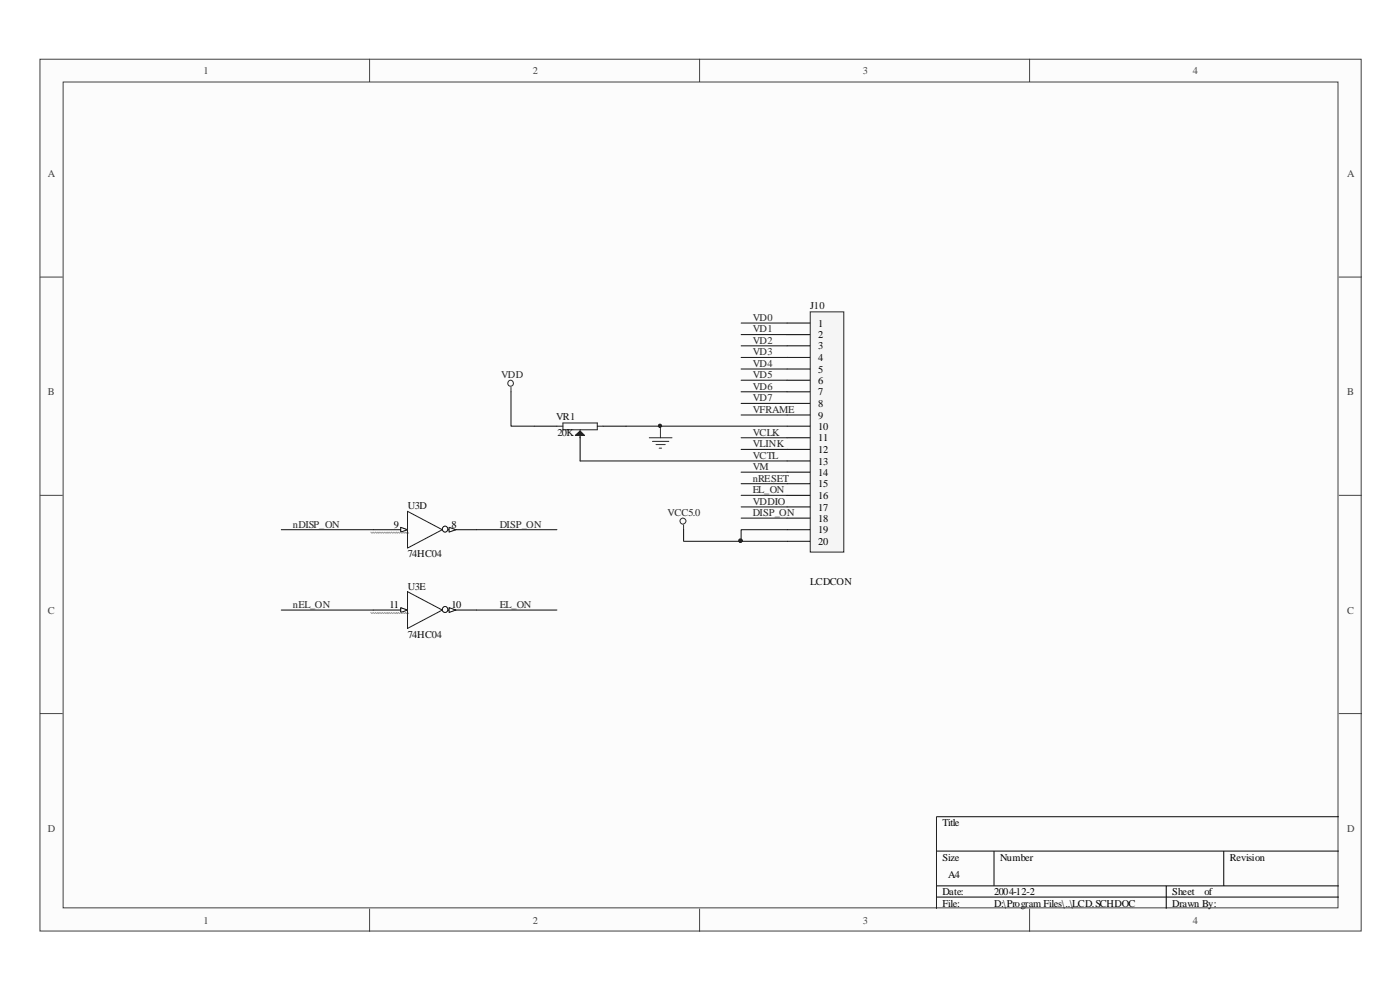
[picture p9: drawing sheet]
<svg xmlns="http://www.w3.org/2000/svg" width="297mm" height="210mm" viewBox="0 0 297 210" stroke-linecap="round" stroke-linejoin="round" font-family="sans-serif">
<path d="M8.6 12.6h279.9v184.6h-279.9z" fill="#fcfcfc"/>
<path d="M8.5 12.5h280v184.7h-280z" fill="none" stroke="#404040" stroke-width=".21"/>
<path d="M13.5 17.5h270v174.8h-270z" fill="#fcfcfc"/>
<g fill="none" stroke="#404040" stroke-width=".21">
<path d="M13.4 17.4h270.1v174.9h-270.1zM78.3 12.5v4.9M148.3 12.5v4.9M218.2 12.5v4.9M8.5 58.7h4.8M283.7 58.7h4.9M8.5 104.9h4.8M283.7 104.9h4.9M8.5 151.1h4.8M283.7 151.1h4.9M78.3 192.5v4.9M148.3 192.5v4.9"/>
<path d="M218.2 192.5v4.9"/>
</g>
<path d="M283.7 173h-85.2v19.5M198.5 180.3h85.2M198.5 187.6h85.2M198.5 190h85.2M210.7 180.3v7.3M247.1 187.6v4.9M259.3 180.3v7.3" fill="none" stroke="#000" stroke-width=".21"/>
<path d="M171.8 66.1h7v50.8h-7z" fill="#f5f5f5"/>
<g fill="none" stroke="#262626" stroke-width=".21">
<path d="M171.7 66.1h7.1v50.8h-7.1zM108.3 82.1v.9M137.6 92.7h4.8M138.3 93.5h3.4M139 94.2h2M139.7 94.9h.5M140 90.3v2.4M144.9 111.2v1"/>
<circle cx="108.2" cy="81.2" r=".62"/>
<circle cx="144.7" cy="110.4" r=".64"/>
</g>
<g fill="none" stroke="#000" stroke-width=".21">
<path d="M166.8 68.4h4.8M166.8 70.9h4.8M166.8 73.3h4.8M166.8 75.7h4.8M166.8 78.2h4.8M113.2 90.3h4.8M122.9 92.7v4.9M127.8 90.3h4.9M166.8 80.5h4.8M166.8 83h4.8M166.8 85.4h4.8M166.8 87.9h4.8"/>
<path d="M166.8 90.3h4.8M166.8 92.7h4.8M166.8 95.2h4.8M166.8 97.6h4.8M93.7 112.2h7.3M166.8 100h4.8M166.8 102.5h4.8M166.8 104.9h4.8M166.8 107.4h4.8M166.8 109.7h4.8M166.8 112.2h4.8M166.8 114.7h4.8"/>
</g>
<path d="M118 90.3h1.3M119.3 89.6h7.3v1.4h-7.3zM122.9 91v1.7M126.6 90.3h1.2" fill="none" stroke="#1c1c1c" stroke-width=".21"/>
<path d="M121.9 92.2l1-.9 1 .9z" fill-rule="evenodd" fill="#1c1c1c" stroke="#1c1c1c" stroke-width=".21"/>
<g fill="none" stroke="#0e0e0e" stroke-width=".21">
<path d="M157.1 75.7h9.7M157.1 78.2h9.7M157.1 68.4h9.7M157.1 70.9h9.7M157.1 73.3h9.7M108.3 83v7.3h4.9M122.9 97.6h43.9M132.7 90.3h34.1M157.1 80.5h9.7M157.1 83h9.7M157.1 85.4h9.7M157.1 87.9h9.7"/>
<path d="M157.1 92.7h9.7M157.1 95.2h9.7M144.9 112.2v2.5h12.2M157.1 100h9.7M157.1 102.5h9.7M157.1 104.9h9.7M157.1 107.4h9.7M157.1 109.7h9.7M166.8 112.2h-9.7v2.5h9.7"/>
</g>
<g fill="#fcfcfc" stroke="#000" stroke-width=".21">
<path d="M95.2 111.7l1.4 .5-1.4 .5z" fill-rule="evenodd"/>
<circle cx="94.3" cy="112.1" r=".61"/>
</g>
<path d="M79.1 112.2h7.3" fill="none" stroke="#000" stroke-width=".21"/>
<path d="M84.9 111.7l1.5 .5-1.5 .5z" fill-rule="evenodd" fill="#fcfcfc" stroke="#000" stroke-width=".21"/>
<path d="M78.6 112.7l.2 .3 .3-.3 .2 .3 .3-.3 .2 .3 .3-.3 .2 .3 .2-.3 .3 .3 .2-.3 .3 .3 .2-.3 .3 .3 .2-.3 .2 .3 .3-.3 .2 .3 .3-.3 .2 .3 .3-.3 .2 .3 .3-.3 .2 .3 .2-.3 .3 .3 .2-.3 .3 .3 .2-.3 .3 .3 .2-.3 .2 .3 .3-.3 .2 .3" fill="none" stroke="#9f9f9f" stroke-width=".21"/>
<path d="M86.4 108.3l7.3 3.9-7.3 3.9z" fill="none" stroke="#1c1c1c" stroke-width=".21"/>
<path d="M93.7 129.2h7.3" fill="none" stroke="#000" stroke-width=".21"/>
<g fill="#fcfcfc" stroke="#000" stroke-width=".21">
<path d="M95.2 128.7l1.4 .5-1.4 .5z" fill-rule="evenodd"/>
<circle cx="94.3" cy="129.1" r=".62"/>
</g>
<path d="M79.1 129.2h7.3" fill="none" stroke="#000" stroke-width=".21"/>
<path d="M84.9 128.7l1.5 .5-1.5 .5z" fill-rule="evenodd" fill="#fcfcfc" stroke="#000" stroke-width=".21"/>
<path d="M78.6 129.7l.2 .3 .3-.3 .2 .3 .3-.3 .2 .3 .3-.3 .2 .3 .2-.3 .3 .3 .2-.3 .3 .3 .2-.3 .3 .3 .2-.3 .2 .3 .3-.3 .2 .3 .3-.3 .2 .3 .3-.3 .2 .3 .3-.3 .2 .3 .2-.3 .3 .3 .2-.3 .3 .3 .2-.3 .3 .3 .2-.3 .2 .3 .3-.3 .2 .3" fill="none" stroke="#9f9f9f" stroke-width=".21"/>
<path d="M86.4 125.3l7.3 3.9-7.3 3.9z" fill="none" stroke="#1c1c1c" stroke-width=".21"/>
<path d="M59.6 112.2h19.5M101 112.2h17M59.6 129.2h19.5M101 129.2h17" fill="none" stroke="#0e0e0e" stroke-width=".21"/>
<g fill="#0e0e0e" stroke="#0e0e0e" stroke-width=".21">
<circle cx="139.9" cy="90.2" r=".35"/>
<circle cx="156.9" cy="114.5" r=".39"/>
</g>
<g font-size="2.2" fill="#404040">
<text x="43.1" y="15.7">1</text>
<text x="112.9" y="15.7">2</text>
<text x="182.9" y="15.7">3</text>
<text x="252.8" y="15.7">4</text>
<text x="10.2" y="37.5">A</text>
<text x="285.5" y="37.5">A</text>
<text x="10.2" y="83.7">B</text>
<text x="285.5" y="83.7">B</text>
<text x="10.2" y="130">C</text>
<text x="285.5" y="130">C</text>
<text x="10.2" y="176.2">D</text>
<text x="285.5" y="176.2">D</text>
<text x="43.1" y="195.7">1</text>
<text x="112.9" y="195.7">2</text>
<text x="182.9" y="195.7">3</text>
<text x="252.8" y="195.7">4</text>
</g>
<g font-size="2.2" fill="#0e0e0e">
<text x="171.7" y="65.5">J10</text>
<text x="117.9" y="88.9">VR1</text>
<text x="118.1" y="92.3">20K</text>
<text x="86.4" y="107.9">U3D</text>
<text x="86.4" y="118">74HC04</text>
<text x="86.4" y="124.9">U3E</text>
<text x="171.7" y="123.9">LCDCON</text>
<text x="86.4" y="135.1">74HC04</text>
</g>
<g font-size="2.2" fill="#262626">
<text x="159.5" y="68">VD0</text>
<text x="159.5" y="70.4">VD1</text>
<text x="159.5" y="72.8">VD2</text>
<text x="159.5" y="75.3">VD3</text>
<text x="159.5" y="77.7">VD4</text>
<text x="106.2" y="80.1">VDD</text>
<text x="159.5" y="80.1">VD5</text>
<text x="159.5" y="82.6">VD6</text>
<text x="159.5" y="85">VD7</text>
<text x="159.5" y="87.4">VFRAME</text>
<text x="159.5" y="92.3">VCLK</text>
<text x="159.5" y="94.8">VLINK</text>
<text x="159.5" y="97.1">VCTL</text>
<text x="159.5" y="99.6">VM</text>
<text x="159.5" y="102">nRESET</text>
<text x="159.5" y="104.5">EL_ON</text>
<text x="159.5" y="106.9">VDDIO</text>
<text x="62.1" y="111.8">nDISP_ON</text>
<text x="105.9" y="111.8">DISP_ON</text>
<text x="141.5" y="109.3">VCC5.0</text>
<text x="159.5" y="109.3">DISP_ON</text>
<text x="62.1" y="128.8">nEL_ON</text>
<text x="105.9" y="128.8">EL_ON</text>
</g>
<g font-size="2.2">
<text x="173.4" y="69.2">1</text>
<text x="173.4" y="71.6">2</text>
<text x="173.4" y="74">3</text>
<text x="173.4" y="76.5">4</text>
<text x="173.4" y="78.9">5</text>
<text x="173.4" y="81.4">6</text>
<text x="173.4" y="83.7">7</text>
<text x="173.4" y="86.2">8</text>
<text x="173.4" y="88.7">9</text>
<text x="173.4" y="91.1">10</text>
<text x="173.4" y="93.5">11</text>
<text x="173.4" y="95.9">12</text>
<text x="173.4" y="98.4">13</text>
<text x="173.4" y="100.8">14</text>
<text x="173.4" y="103.2">15</text>
<text x="173.4" y="105.7">16</text>
<text x="83.5" y="111.8">9</text>
<text x="95.7" y="111.8">8</text>
<text x="173.4" y="108.1">17</text>
<text x="173.4" y="110.5">18</text>
<text x="173.4" y="113">19</text>
<text x="173.4" y="115.4">20</text>
<text x="82.5" y="128.8">11</text>
<text x="95.7" y="128.8">10</text>
<text x="199.7" y="175">Title</text>
<text x="199.7" y="182.3">Size</text>
<text x="200.9" y="185.9">A4</text>
<text x="211.9" y="182.3">Number</text>
<text x="260.6" y="182.3">Revision</text>
<text x="199.7" y="189.6">Date:</text>
<text x="210.7" y="189.6">2004-12-2</text>
<text x="248.4" y="189.6">Sheet</text>
<text x="255.3" y="189.6">of</text>
<text x="199.7" y="192">File:</text>
<text x="210.7" y="192">D:\Program Files\..\LCD.SCHDOC</text>
<text x="248.4" y="192">Drawn By:</text>
</g>
</svg>
